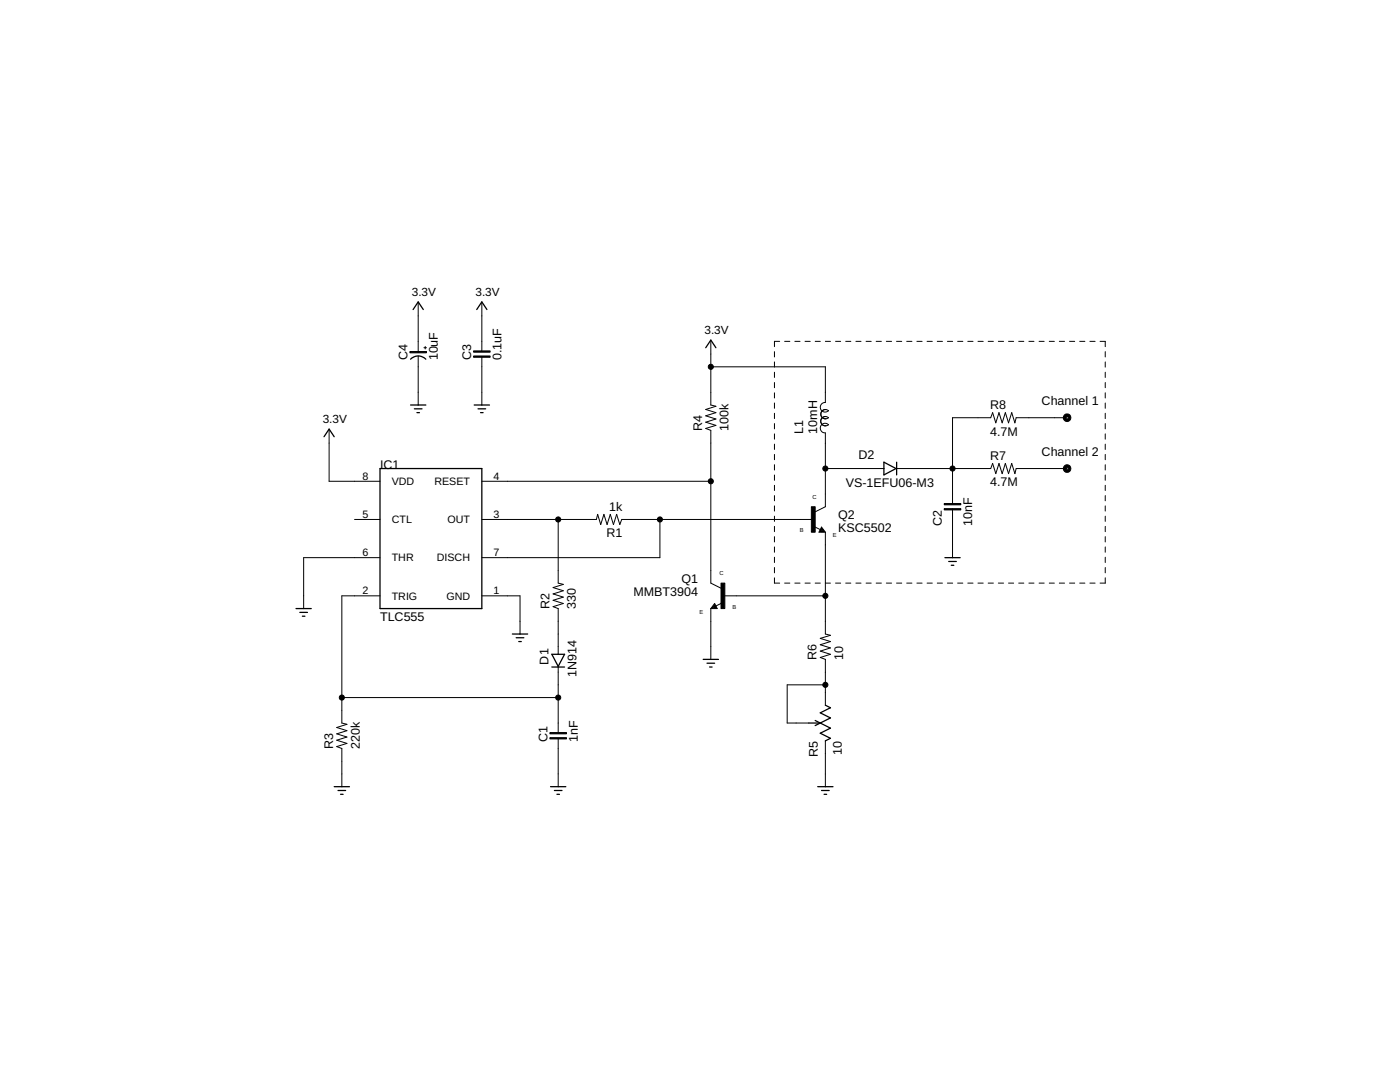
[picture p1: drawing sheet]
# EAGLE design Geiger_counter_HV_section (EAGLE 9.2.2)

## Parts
C1  1nF  CAPACITOR0805  [0805]
C2  10nF  CAPACITOR1206  [1206]
C3  0.1uF  CAPACITOR0805  [0805]
C4  10uF  CAPACITOR+  [1206]
D1  1N914  DIODE0805  [0805]
D2  VS-1EFU06-M3  DIODE  [DO-219AB]
IC1  TLC555  TLC555SOIC-8  [SOIC8]
L1  10mH  INDUCTOR1200LRS  [1200LRS]
Q1  MMBT3904  [SOT-23A]
Q2  KSC5502  [TO-252]
R1  1k  RESISTORSMD0805  [0805]
R2  330  RESISTORSMD0805  [0805]
R3  220k  RESISTORSMD0805  [0805]
R4  100k  RESISTORSMD0805  [0805]
R5  10  TRIM_3362P  [3362P]
R6  10  RESISTORSMD1206  [1206]
R7  4.7M  RESISTORSMD1206  [1206]
R8  4.7M  RESISTORSMD1206  [1206]
TP1  TP  [TP]
TP2  TP  [TP]

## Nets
GND: C1.1 C2.1 C3.1 C4.2 IC1.1(GND) IC1.6(THR) Q1.3(E) R3.1 R5.P$3(P3) ; supply symbol labelled DGND
N$1: D1.1(A) R2.1
N$2: IC1.4(RESET) Q1.1(C) R4.1
N$3: IC1.3(OUT) R1.2 R2.2
N$4: R5.P$1(P1) R5.P$2(WIPE) R6.1
N$5: Q1.2(B) Q2.P$2(E) R6.2
N$6: C1.2 D1.2(K) IC1.2(TRIG) R3.2
N$7: IC1.7(DISCH) Q2.P$1(B) R1.1
N$8: C2.2 D2.P$2(K) R7.1 R8.1
N$9: R7.2 TP1.P$1
N$10: D2.P$1(A) L1.P1 Q2.P$3(C)
N$13: R8.2 TP2.P$1
VCC: C3.2 C4.1 IC1.8(VDD) L1.P3 R4.2 ; supply symbol labelled 3.3V
Unconnected: IC1.5(CTL)

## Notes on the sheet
- Channel 1
- Channel 2
